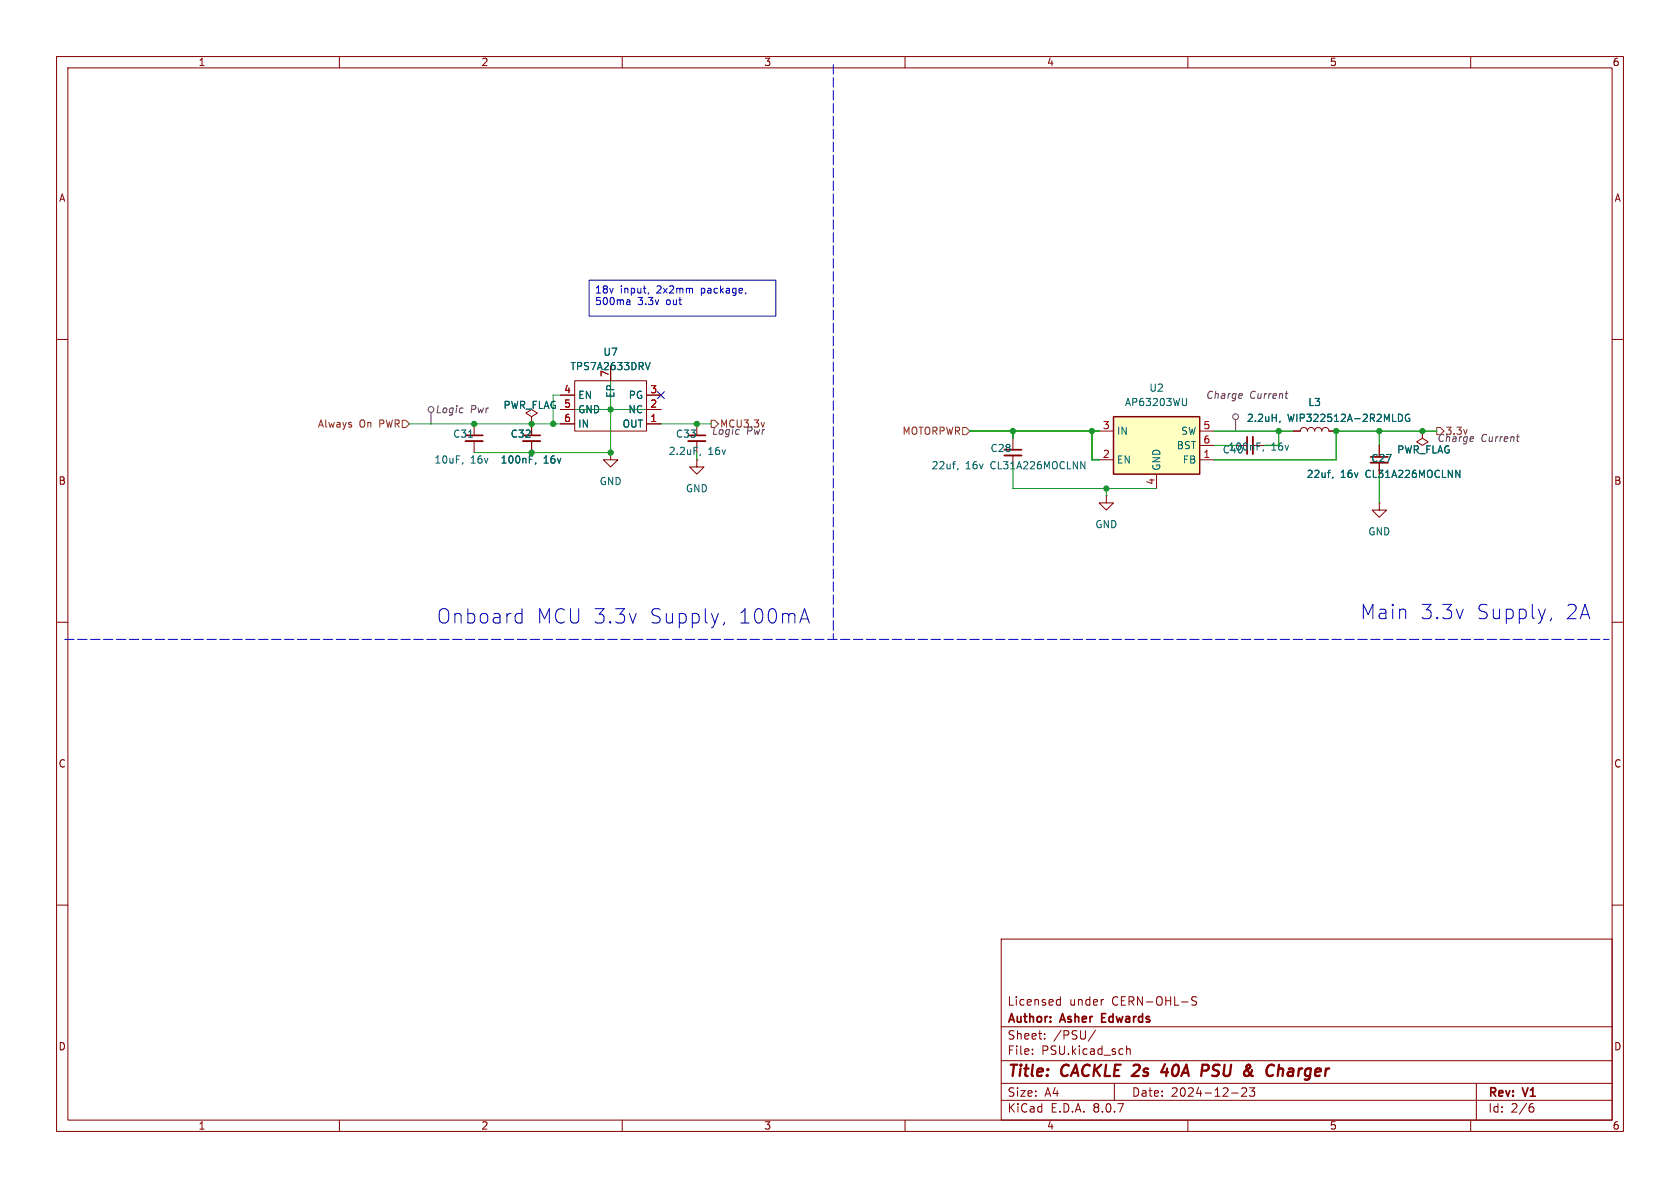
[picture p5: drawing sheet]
<svg xmlns="http://www.w3.org/2000/svg" width="297mm" height="210mm" viewBox="0 0 297 210" stroke-linecap="round" stroke-linejoin="round" font-family="sans-serif">
<g fill="none" stroke="#840000" stroke-width=".18">
<path d="M10 10h277v190h-277zM12 12h273v186h-273zM60 10v2M110 10v2M160 10v2M210 10v2M260 10v2M10 60h2M83.8 74.9v2.1M83.8 78v2M94 73.7l1-.7-1-.6-1 .6 1 .7v1.2M94 74.9h.1"/>
<path d="M94 74.9v2.1M94 78v2M99.1 74.9h2.5M99.1 72.4h2.5M99.1 69.9h2.5M101.6 67.3h12.7v8.9h-12.7zM107.9 64.8v2.5M114.3 74.9h2.5M114.3 72.4h2.5M114.3 69.9h2.5M123.2 74.9v2.1M123.2 78v2"/>
<path d="M179.1 77.5v2M221.5 78.7h2M228.6 76.2h1.3a.64 .64 0 0 1 .6-.6 .64 .64 0 0 1 .6 .6 .64 .64 0 0 1 .7-.6 .64 .64 0 0 1 .6 .6 .64 .64 0 0 1 .6-.6 .64 .64 0 0 1 .7 .6 .64 .64 0 0 1 .6-.6 .64 .64 0 0 1 .6 .6h1.3M243.8 78.7v2.1M251.5 76.2v1.3l1 .6-1 .6-1.1-.6 1.1-.6M251.5 76.2h.1M285 60h2M107.9 80v1.3h1.3l-1.3 1.3-1.2-1.3h1.2M107.9 80h.1M123.2 81.3v1.3h1.3l-1.3 1.2-1.3-1.2h1.3M179.1 80.5v2.1M195.6 87.6v1.3h1.2l-1.2 1.3-1.3-1.3h1.3"/>
<path d="M195.6 87.6h.1M243.8 88.9v1.3h1.3l-1.3 1.2-1.2-1.2h1.2M243.8 88.9h.1M243.8 81.8v2M10 110h2M285 110h2M10 160h2M177 166h108v32h-108zM186.9 177.6h.6M186.9 176.8h.6M187.5 176.2v1.5M195 176.7h.1"/>
<path d="M211.5 176.3l-.5-.1-.3 .1v.5l.7 .3 .1 .3-.3 .3-.5-.1M285 160h2M60 198v2M110 198v2M160 198v2M177 194.5h108M177 191.5h108M177 187.5h108M177 181.5h108M182.5 186.3v.1M182.5 185.5v.1M184.7 183.6v.1"/>
<path d="M184.7 182.8v.1M193.7 182.1l-1.3 2M197 191.5v3M199.2 184.9v1.5M199.2 185.5l.2-.1 .3 .1 .1 .9M210 198v2M217.7 193.2h1.2M219.5 192.4l.6-.1 .2 .1 .1 .3-.9 1.1h.9M220.9 192.3h.9l-.5 .6 .4 .1v.7l-.2 .1h-.4l-.2-.1M260 198v2M261 191.5v6.5M270.6 195.7h.4l.2 .3-.1 .5-.5 .1"/>
<path d="M271 195.1l-.4 .1"/>
</g>
<path d="M205.9 188.1l-.6 1.4h1.2M206.3 188.9l-.1 1.3M212.6 188.2l.9 .1a.58 .58 0 0 1-.3 1h-.7M226.1 189l.2-.1 .5 .1-.1 1.2" fill="none" stroke="#840000" stroke-width=".4"/>
<path d="M82.3 77h3M92.5 77h3M121.7 77h3M177.5 79.5h3.1M220.5 77.2v3.1M242.3 80.8h3.1M194.8 179.9h.5M195.5 179.2h-.7v1.5h.7" fill="none" stroke="#840000" stroke-width=".3"/>
<path d="M82.3 78h3M92.5 78h3M121.7 78h3M221.5 77.2v3.1M177.5 80.5h3.1M242.3 81.8h3.1" fill="none" stroke="#840000" stroke-width=".33"/>
<g fill="none" stroke="#006464" stroke-width=".18">
<path d="M82.8 77.3h.8M114.9 64.1l-.4 1.2M223.4 79.5l-.1 .3M226.3 74.4l-.1 .3M247.2 73.2a.64 .64 0 0 1 .8 .7 .64 .64 0 0 1-.8 .6M249.2 73.3a.59 .59 0 0 0-.8 .6 .59 .59 0 0 0 .8 .5v-.5h-.2M81.8 81.8l-.1 .2M94.7 81.8l-.1 .2M123.8 80.3l-.1 .2M169.4 82.8l-.2 .3M191.1 81.6l.7 1.3v-1.3M235.7 84.3l-.2 .3"/>
<path d="M257.4 83.1l.7 1.3v-1.3"/>
</g>
<path d="M196.8 73.7h15.3v10.1h-15.3z" fill="#ffffc2"/>
<path d="M196.8 73.7h15.3v10.1h-15.3z" fill="none" stroke="#840000" stroke-width=".25"/>
<g fill="none" stroke="#840000" stroke-width=".18">
<path d="M94 74.9h.1M94 74.9v2.1M94 78v2M99.1 74.9h2.5M99.1 72.4h2.5M99.1 69.9h2.5M107.9 64.8v2.5M114.3 74.9h2.5M114.3 72.4h2.5M114.3 69.9h2.5M194.3 76.2h2.5M212.1 76.2h2.5"/>
<path d="M212.1 78.7h2.5M228.6 76.2h1.3M234.9 76.2h1.3M243.8 78.7v2.1M251.5 76.2h.1M194.3 81.3h2.5M204.5 83.8v2.6M212.1 81.3h2.5M243.8 81.8v2"/>
</g>
<path d="M114.9 64.1l-.4 1.2M209.8 70.4v1.1l-.2 .1-.3 .1M226.3 74.4l-.1 .3M247.2 73.2a.64 .64 0 0 1 .8 .7 .64 .64 0 0 1-.8 .6M249.2 73.3a.59 .59 0 0 0-.8 .6 .59 .59 0 0 0 .8 .5v-.5h-.2M94.7 81.8l-.1 .2M235.7 84.3l-.2 .3M257.4 83.1l.7 1.3v-1.3" fill="none" stroke="#006464" stroke-width=".18"/>
<g fill="none" stroke="#484848" stroke-width=".18">
<path d="M76.2 72.9v2M81.8 72.1l.1 .1M218.4 74.2v2M219.5 69.6l.1 .3-.6 .1M227.2 69.6h.5M227.5 70.4h.1M260.4 77.2l.1 .3-.6 .1M268.1 77.2h.5M268.4 78h.1"/>
<circle cx="76.2" cy="72.4" r=".51"/>
<circle cx="218.4" cy="73.7" r=".51"/>
</g>
<path d="M71.1 74.3h.7l.6 .6-.6 .7h-.7zM125.7 74.3h.7l.6 .6-.6 .7h-.7zM170.2 75.6h.6l.6 .6-.6 .6h-.6zM254 75.6h.6l.7 .6-.7 .6h-.6z" fill="none" stroke="#725600" stroke-width=".18"/>
<g fill="none" stroke="#0000c2" stroke-width=".18">
<path d="M104.1 49.5h33.1v6.4h-33.1zM111.4 53.2v.6M111.4 53.8h-.5M111.4 53.3l-.5 .1M114.7 51.7l-.1 .3M131.9 51.7l-.1 .2M91.5 108.4l.8 .2M92.3 107.6v2.5M92.3 110l-.8 .1M128.1 110l-.3 .5M141.6 109.4h1.2M142.2 107.6l.9 2.5"/>
<path d="M274.3 109.3l-.3 .4"/>
</g>
<path d="M147.3 11.4v101.6M11.4 113h273.1" fill="none" stroke="#0000c2" stroke-width=".18" stroke-dasharray="1.7 .6"/>
<path d="M72.4 74.9h26.7M99.1 69.9h-1.3v5M99.1 72.4h17.7M107.9 64.8v15.2h-24.1M116.8 74.9h8.9M214.6 78.7h3.8M179.1 82.6v3.8h25.4M195.6 86.4v1.2M243.8 83.8v5.1" fill="none" stroke="#009600" stroke-width=".18"/>
<path d="M214.6 76.2h14M226.1 76.2v2.5h-2.6M243.8 76.2v2.5M254 76.2h-17.8v5.1h-21.6" fill="none" stroke="#009600" stroke-width=".23"/>
<path d="M171.4 76.2h22.9M179.1 76.2v1.3M193 76.2v5.1h1.3" fill="none" stroke="#009600" stroke-width=".3"/>
<path d="M116.2 69.2l1.2 1.3M117.4 69.2l-1.2 1.3" fill="none" stroke="#000084" stroke-width=".18"/>
<g fill="#009600" stroke="#009600" stroke-width=".18">
<circle cx="226.1" cy="76.2" r=".46"/>
<circle cx="251.5" cy="76.2" r=".46"/>
<circle cx="243.8" cy="76.2" r=".46"/>
<circle cx="193" cy="76.2" r=".46"/>
<circle cx="195.6" cy="86.4" r=".46"/>
<circle cx="179.1" cy="76.2" r=".46"/>
<circle cx="236.2" cy="76.2" r=".46"/>
<circle cx="107.9" cy="72.4" r=".46"/>
<circle cx="97.8" cy="74.9" r=".46"/>
<circle cx="94" cy="80" r=".46"/>
<circle cx="107.9" cy="80" r=".46"/>
<circle cx="94" cy="74.9" r=".46"/>
<circle cx="83.8" cy="74.9" r=".46"/>
<circle cx="123.2" cy="74.9" r=".46"/>
</g>
<g font-size="3.5" fill="#0000c2">
<text x="77.2" y="110.5">Onboard</text>
<text x="94.8" y="110.5">MCU 3.3v</text>
<text x="114.6" y="110.5">Supply,</text>
<text x="130.3" y="110.5">100mA</text>
<text x="240.4" y="109.7">Main</text>
<text x="251" y="109.7">3.3v</text>
<text x="260.9" y="109.7">Supply,</text>
<text x="276.6" y="109.7">2A</text>
</g>
<g font-size="2.8" fill="#840000">
<text x="178" y="190.9">Title:</text>
<text x="187.7" y="190.9">CACKLE 2s</text>
<text x="207" y="190.9">40A</text>
<text x="214.8" y="190.9">PSU</text>
<text x="223.1" y="190.9">&amp;</text>
<text x="227.9" y="190.9">Charger</text>
</g>
<g font-size="2.1" fill="#840000">
<text x="178" y="178">Licensed</text>
<text x="189" y="178">under</text>
<text x="196.6" y="178">CERN-OHL-S</text>
<text x="178" y="184">Sheet:</text>
<text x="178" y="181.2">Author:</text>
<text x="186.2" y="184">/PSU/</text>
<text x="187.6" y="181.2">Asher</text>
<text x="195.4" y="181.2">Edwards</text>
<text x="178" y="186.7">File:</text>
<text x="184.1" y="186.7">PSU.kicad_sch</text>
<text x="178" y="196.9">KiCad</text>
<text x="178" y="194.1">Size:</text>
<text x="184.7" y="194.1">A4</text>
<text x="185.7" y="196.9">E.D.A.</text>
<text x="193.3" y="196.9">8.0.7</text>
<text x="200" y="194.1">Date:</text>
<text x="207" y="194.1">2024-12-23</text>
<text x="263" y="194.3">Rev:</text>
<text x="263" y="196.9">Id:</text>
<text x="267.1" y="196.9">2/6</text>
<text x="269.4" y="194.3">V1</text>
</g>
<g font-size="1.8" fill="#840000">
<text x="35" y="11.9">1</text>
<text x="85" y="11.9">2</text>
<text x="135" y="11.9">3</text>
<text x="185" y="11.9">4</text>
<text x="235" y="11.9">5</text>
<text x="285" y="11.9">6</text>
<text x="10.3" y="35.9">A</text>
<text x="285.3" y="35.9">A</text>
<text x="10.3" y="85.9">B</text>
<text x="285.3" y="85.9">B</text>
<text x="10.3" y="135.9">C</text>
<text x="285.3" y="135.9">C</text>
<text x="10.3" y="185.9">D</text>
<text x="285.3" y="185.9">D</text>
<text x="35" y="199.9">1</text>
<text x="85" y="199.9">2</text>
<text x="135" y="199.9">3</text>
<text x="185" y="199.9">4</text>
<text x="235" y="199.9">5</text>
<text x="285" y="199.9">6</text>
</g>
<g font-size="1.8" fill="#0000c2">
<text x="105.1" y="52.2">18v</text>
<text x="109.6" y="52.2">input,</text>
<text x="116.2" y="52.2">2x2mm</text>
<text x="124.2" y="52.2">package,</text>
<text x="105.1" y="54.3">500ma</text>
<text x="112.7" y="54.3">3.3v</text>
<text x="117.9" y="54.3">out</text>
</g>
<g font-size="1.8" fill="#006464">
<text x="100.7" y="65.6">TPS7A2633DRV</text>
<text x="106.6" y="63.1">U7</text>
<text x="102.1" y="70.7">EN</text>
<text x="108.8" y="70.4" transform="rotate(-90 108.8 70.4)">EP</text>
<text x="111" y="70.7">PG</text>
<text x="198.8" y="72">AP63203WU</text>
<text x="203.1" y="69.4">U2</text>
<text x="231.2" y="72">L3</text>
<text x="80" y="77.6">C31</text>
<text x="90.2" y="77.6">C32</text>
<text x="102.1" y="73.3">GND</text>
<text x="102.1" y="75.8">IN</text>
<text x="110" y="75.8">OUT</text>
<text x="111" y="73.3">NC</text>
<text x="119.4" y="77.6">C33</text>
<text x="197.4" y="77.1">IN</text>
<text x="208.7" y="77.1">SW</text>
<text x="220.3" y="74.8">2.2uH,</text>
<text x="227.6" y="74.8">WIP322512A-2R2MLDG</text>
<text x="76.7" y="82.1">10uF,</text>
<text x="83.1" y="82.1">16v</text>
<text x="88.4" y="82.1">100nF,</text>
<text x="96" y="82.1">16v</text>
<text x="125.2" y="80.6">16v</text>
<text x="164.6" y="83.2">22uf,</text>
<text x="170.7" y="83.2">16v</text>
<text x="175" y="80.1">C28</text>
<text x="175.2" y="83.2">CL31A226MOCLNN</text>
<text x="197.4" y="82.1">EN</text>
<text x="205.3" y="83.3" transform="rotate(-90 205.3 83.3)">GND</text>
<text x="207.9" y="79.6">BST</text>
<text x="209" y="82.1">FB</text>
<text x="216.1" y="80.4">C40</text>
<text x="217.1" y="79.9">100nF,</text>
<text x="224.7" y="79.9">16v</text>
<text x="242.3" y="81.9">C27</text>
<text x="246.9" y="80.4">PWR_FLAG</text>
<text x="254" y="78.3">Charge</text>
<text x="105.9" y="86">GND</text>
<text x="121.2" y="87.2">GND</text>
<text x="230.9" y="84.7">22uf,</text>
<text x="237" y="84.7">16v</text>
<text x="241.5" y="84.7">CL31A226MOCLNN</text>
<text x="193.5" y="93.6">GND</text>
<text x="241.8" y="94.8">GND</text>
</g>
<g font-size="1.8" fill="#a90000">
<text x="99.6" y="69.6">4</text>
<text x="107.7" y="66.7" transform="rotate(-90 107.7 66.7)">7</text>
<text x="114.9" y="69.6">3</text>
<text x="88.9" y="72.5">PWR_FLAG 5</text>
<text x="99.6" y="74.7">6</text>
<text x="114.9" y="74.7">1</text>
<text x="114.9" y="72.1">2</text>
<text x="194.9" y="75.9">3</text>
<text x="212.7" y="75.9">5</text>
<text x="194.9" y="81">2</text>
<text x="212.7" y="81">1</text>
<text x="212.7" y="78.5">6</text>
<text x="204.2" y="85.8" transform="rotate(-90 204.2 85.8)">4</text>
</g>
<g font-size="1.8" fill="#484848">
<text x="213.1" y="70.7">Charge</text>
<text x="220.9" y="70.7">Current</text>
<text x="76.9" y="73.3">Logic</text>
<text x="83.1" y="73.3">Pwr</text>
<text x="125.7" y="77.1">Logic</text>
<text x="127.2" y="75.8">MCU3.3v</text>
<text x="131.9" y="77.1">Pwr</text>
<text x="255.5" y="77.1">3.3v</text>
<text x="261.8" y="78.3">Current</text>
</g>
<g font-size="1.8" fill="#725600">
<text x="56.1" y="75.8">Always</text>
<text x="63.5" y="75.8">On</text>
<text x="67.1" y="75.8">PWR</text>
<text x="159.4" y="77.1">MOTORPWR</text>
</g>
<text font-size="1.8" fill="#009600" x="118.1" y="80.6">2.2uF,</text>
</svg>
